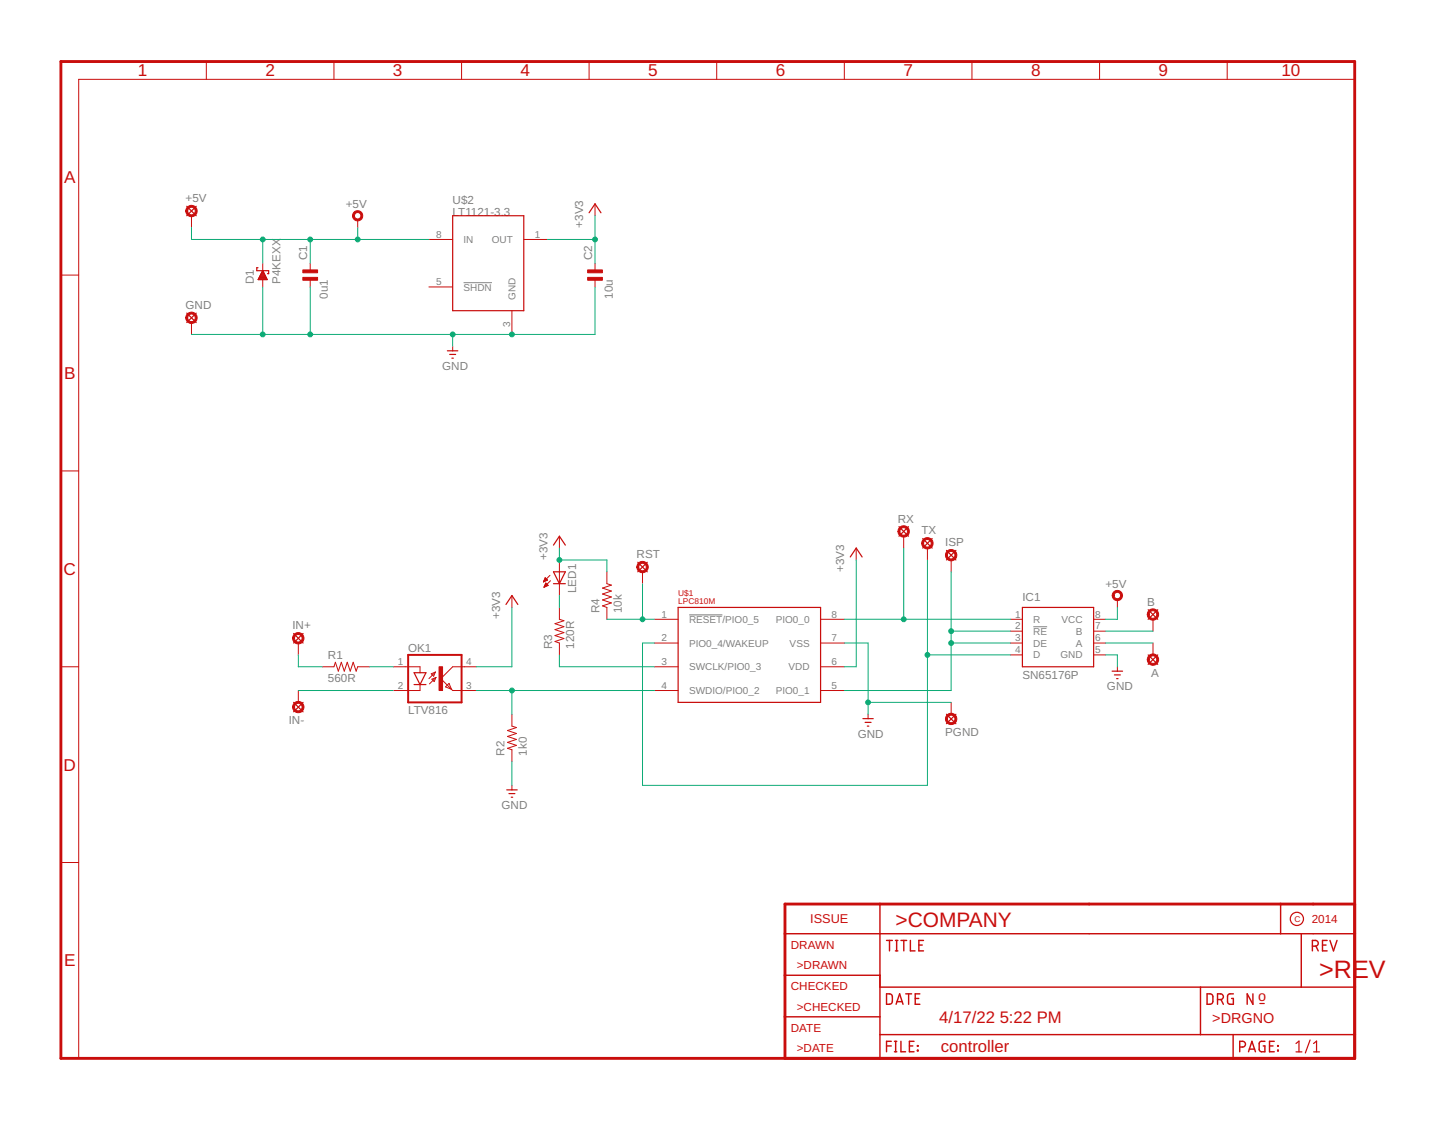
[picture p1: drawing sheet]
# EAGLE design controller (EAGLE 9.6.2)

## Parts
+5V  SE14  [SE14]
A  SE14  [SE14]
B  SE14  [SE14]
C1  0u1  C-EU050-024X044  [C050-024X044]
C2  10u  C-EU050-024X044  [C050-024X044]
D1  P4KEXX  [DO41-10]
GND  SE14  [SE14]
IC1  SN65176P  [DIL08]
IN+  SE14  [SE14]
IN-  SE14  [SE14]
ISP  SE14  [SE14]
LED1  LED-3MM-NO_SILK  [LED3MM-NS]
OK1  LTV816  [DIL04]
PGND  SE14  [SE14]
R1  560R  R-EU_0207/10B  [0207/10B]
R2  1k0  R-EU_0207/10B  [0207/10B]
R3  120R  R-EU_0207/10B  [0207/10B]
R4  10k  R-EU_0207/10B  [0207/10B]
RST  SE14  [SE14]
RX  SE14  [SE14]
TX  SE14  [SE14]
U$1  LPC810M  [DIL08]
U$2  LT1121-3.3  [DIL08]

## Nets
+3V3: C2.1 LED1.A OK1.4(COL) R4.2 U$1.6(VDD) U$2.1(OUT)
+5V: +5V.MP C1.1 D1.C IC1.8(VCC) U$2.8(IN)
GND: C1.2 C2.2 D1.A GND.MP IC1.5(GND) PGND.MP R2.1 U$1.7(VSS) U$2.3(GND)
N$1: IC1.1(R) RX.MP U$1.8(PIO0_0)
N$2: IN+.MP R1.1
N$3: OK1.1(A) R1.2
N$4: IN-.MP OK1.2(C)
N$5: OK1.3(EMIT) R2.2 U$1.4(SWDIO/PIO0_2)
N$6: IC1.4(D) TX.MP U$1.2(PIO0_4/WAKEUP)
N$7: IC1.2(!RE) IC1.3(DE) ISP.MP U$1.5(PIO0_1)
N$8: LED1.K(C) R3.2
N$9: B.MP IC1.7(B)
N$10: A.MP IC1.6(A)
N$11: R3.1 U$1.3(SWCLK/PIO0_3)
N$12: R4.1 RST.MP U$1.1(!RESET!/PIO0_5)
Unconnected: U$2.5(!SHDN)
